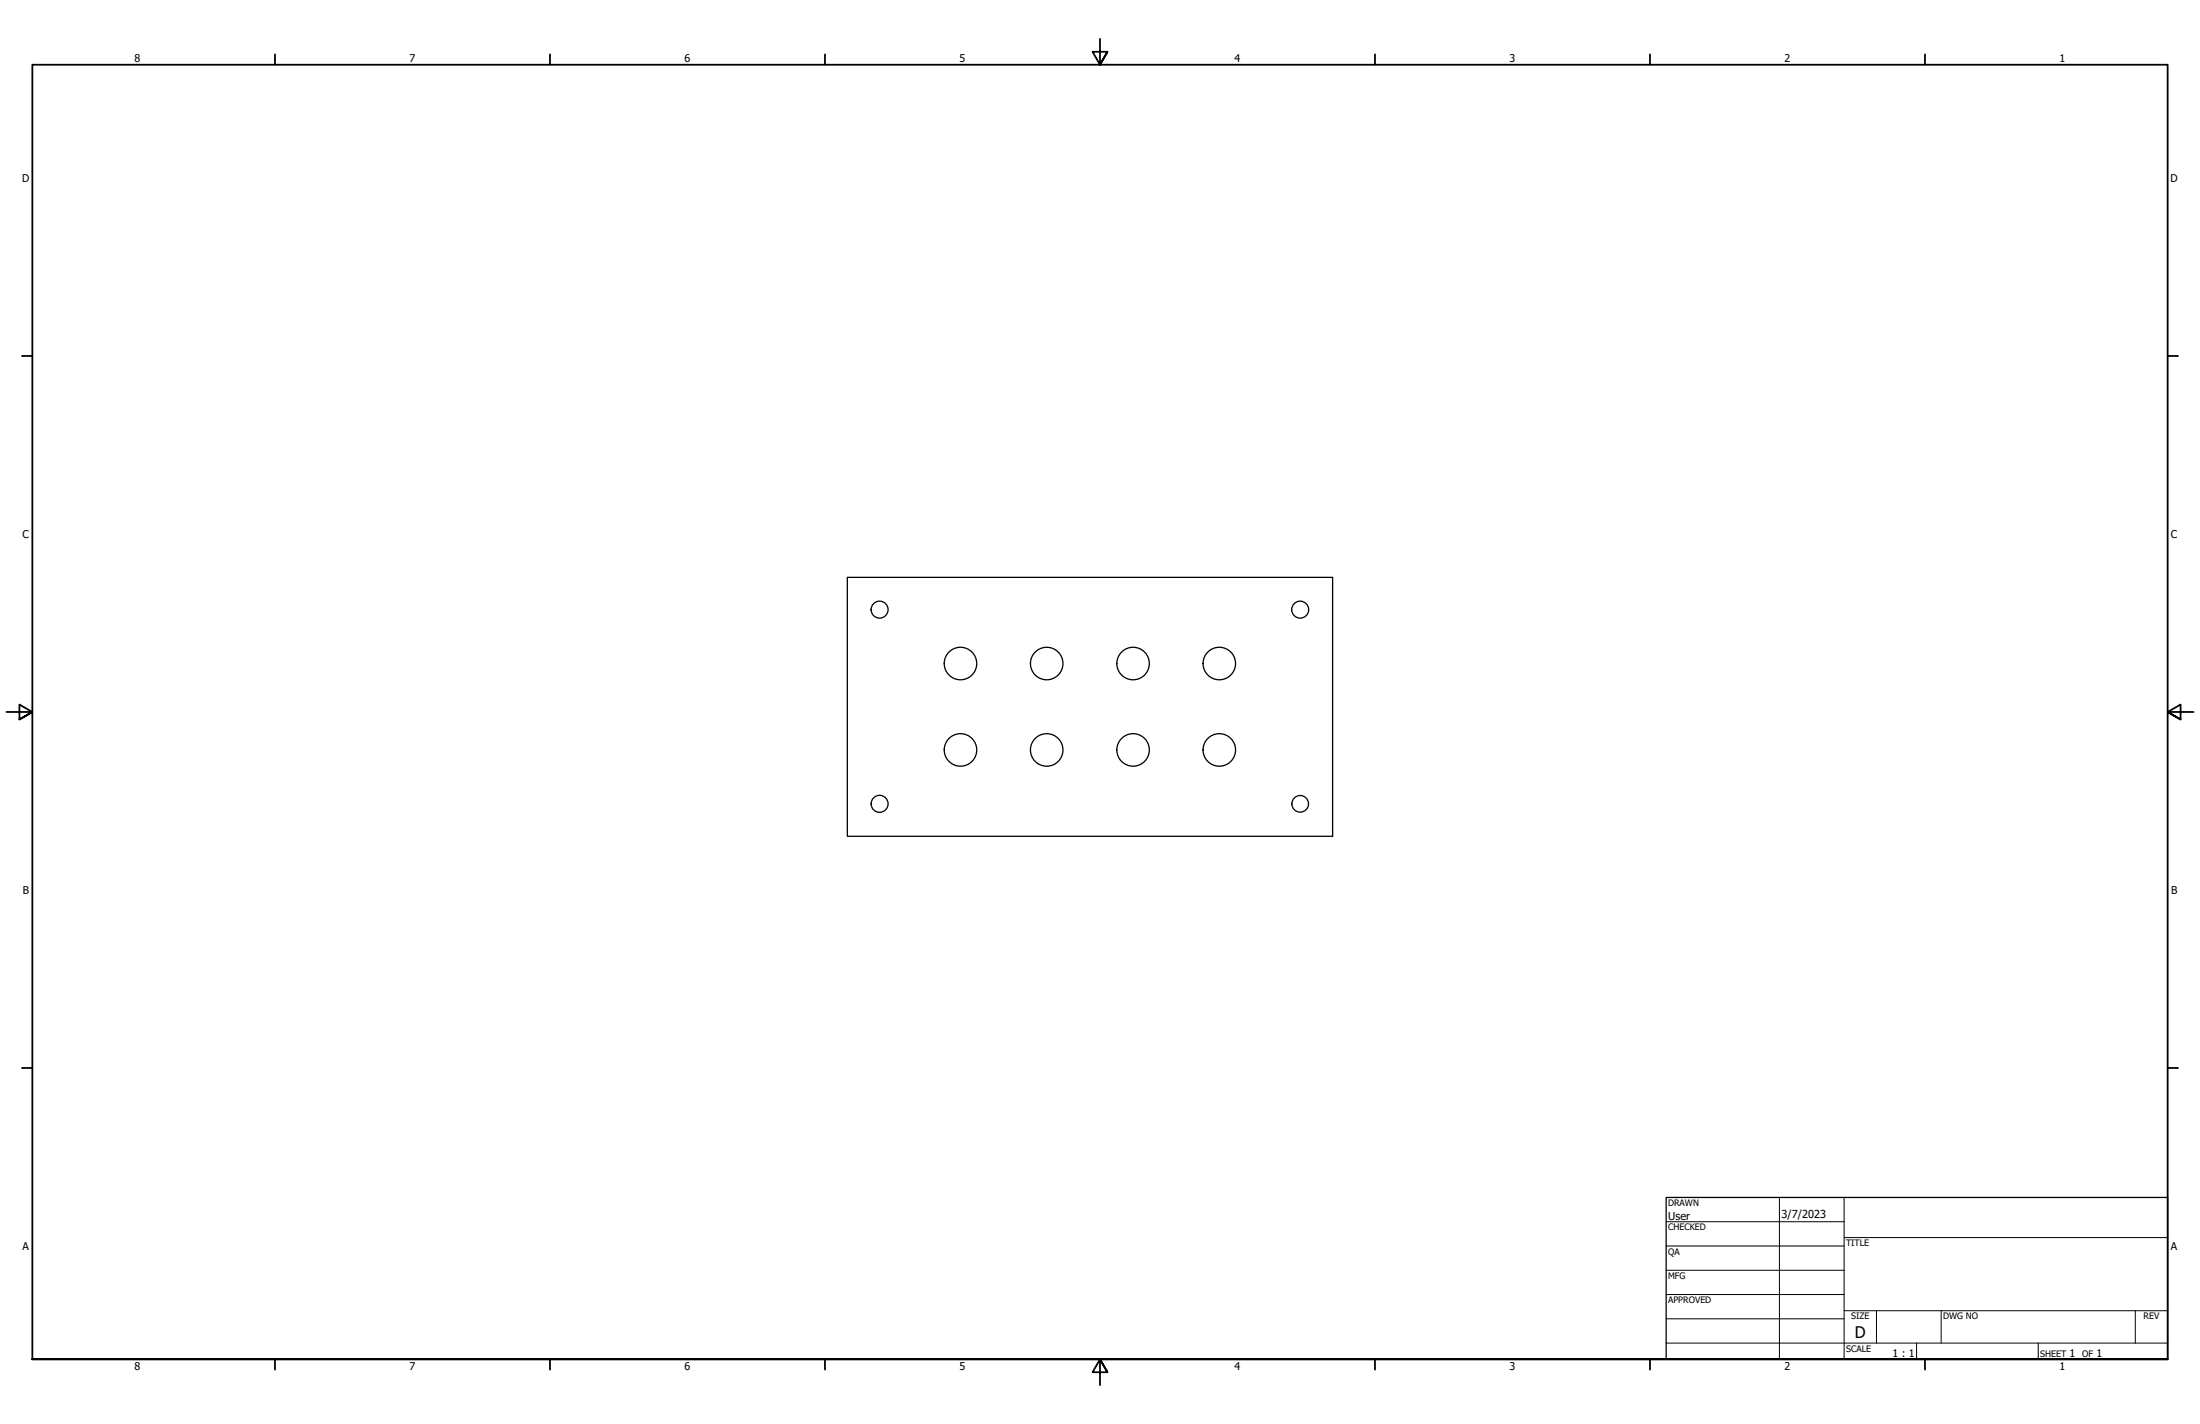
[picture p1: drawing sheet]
<svg xmlns="http://www.w3.org/2000/svg" width="864mm" height="559mm" viewBox="0 0 864 559" stroke-linecap="round" stroke-linejoin="round" font-family="sans-serif">
<!-- layer: Visible (ANSI) -->
<g fill="none" stroke="#000" stroke-width=".51">
<path d="M332.6 226.6h190.5v101.6h-190.5z"/>
<circle cx="345.3" cy="239.2" r="3.3"/>
<circle cx="510.4" cy="239.2" r="3.3"/>
<circle cx="377" cy="260.4" r="6.4"/>
<circle cx="410.9" cy="260.4" r="6.4"/>
<circle cx="444.8" cy="260.4" r="6.4"/>
<circle cx="478.6" cy="260.4" r="6.4"/>
<circle cx="377" cy="294.3" r="6.4"/>
<circle cx="410.9" cy="294.3" r="6.4"/>
<circle cx="444.8" cy="294.3" r="6.4"/>
<circle cx="478.6" cy="294.3" r="6.4"/>
<circle cx="345.3" cy="315.4" r="3.3"/>
<circle cx="510.4" cy="315.4" r="3.3"/>
</g>
<!-- layer: Border (ANSI) -->
<g fill="none" stroke="#000" stroke-width=".7">
<path d="M431.8 15.2v10.2l-2.9-5.1h5.8l-2.9 5.1 2.9-5.1M107.9 21.3v4.1M215.9 21.3v4.1M323.8 21.3v4.1M539.8 21.3v4.1M647.7 21.3v4.1M755.6 21.3v4.1M8.6 139.7h4.1M850.9 139.7h4.1M2.5 279.4h10.2l-5.1-2.9v5.8l5.1-2.9-5.1 2.9M861.1 279.4h-10.2l5.1-2.9v5.8l-5.1-2.9 5.1 2.9M8.6 419.1h4.1"/>
<path d="M850.9 419.1h4.1M12.7 533.4v-508h838.2v508h-838.2h838.2M107.9 533.4v4.1M215.9 533.4v4.1M323.8 533.4v4.1M434.7 538.5l-2.9-5.1 2.9 5.1h-5.8l2.9-5.1v10.2M539.8 533.4v4.1M647.7 533.4v4.1M755.6 533.4v4.1"/>
</g>
<!-- layer: Title (ANSI) -->
<g fill="none" stroke="#000" stroke-width=".39">
<path d="M654 479.4h69.9M698.5 469.9v63.5M723.9 469.9v63.5M654 488.9h69.9M654 498.5h69.9M723.9 485.6h127M654 508h69.9M654 517.5h69.9M723.9 514.3h127M736.6 514.3v12.7M762 514.3v12.7M838.2 514.3v12.7"/>
<path d="M654 527h196.9M752.3 527v6.4M800.1 527v6.4"/>
</g>
<path d="M654 469.9h196.9v63.5h-196.9z" fill="none" stroke="#000" stroke-width=".51"/>
<text font-size="6.3" x="728.1" y="524.9">D</text>
<g font-size="4.3">
<text x="654.8" y="478.6">User</text>
<text x="699.3" y="478">3/7/2023</text>
</g>
<g font-size="4.2">
<text x="52.8" y="24.4">8</text>
<text x="160.8" y="24.4">7</text>
<text x="268.7" y="24.4">6</text>
<text x="376.7" y="24.4">5</text>
<text x="484.6" y="24.4">4</text>
<text x="592.6" y="24.4">3</text>
<text x="700.5" y="24.4">2</text>
<text x="808.5" y="24.4">1</text>
<text x="8.8" y="71.4">D</text>
<text x="852" y="71.4">D</text>
<text x="8.9" y="211.1">C</text>
<text x="852.2" y="211.1">C</text>
<text x="9" y="350.8">B</text>
<text x="852.2" y="350.8">B</text>
<text x="8.9" y="490.5">A</text>
<text x="852.2" y="490.5">A</text>
<text x="742.9" y="532.6">1 : 1</text>
<text x="812.4" y="532.6">1</text>
<text x="823" y="532.6">1</text>
<text x="52.8" y="537.5">8</text>
<text x="160.8" y="537.5">7</text>
<text x="268.7" y="537.5">6</text>
<text x="376.7" y="537.5">5</text>
<text x="484.6" y="537.5">4</text>
<text x="592.6" y="537.5">3</text>
<text x="700.5" y="537.5">2</text>
<text x="808.5" y="537.5">1</text>
</g>
<g font-size="3.5">
<text x="654.8" y="473.2">DRAWN</text>
<text x="654.8" y="482.8">CHECKED</text>
<text x="724.7" y="488.9">TITLE</text>
<text x="654.8" y="492.3">QA</text>
<text x="654.8" y="501.8">MFG</text>
<text x="654.8" y="511.4">APPROVED</text>
<text x="726.7" y="517.7">SIZE</text>
<text x="762.8" y="517.7">DWG NO</text>
<text x="841.4" y="517.7">REV</text>
<text x="724.7" y="530.4">SCALE</text>
<text x="800.9" y="532.6">SHEET</text>
<text x="817.4" y="532.6">OF</text>
</g>
</svg>
